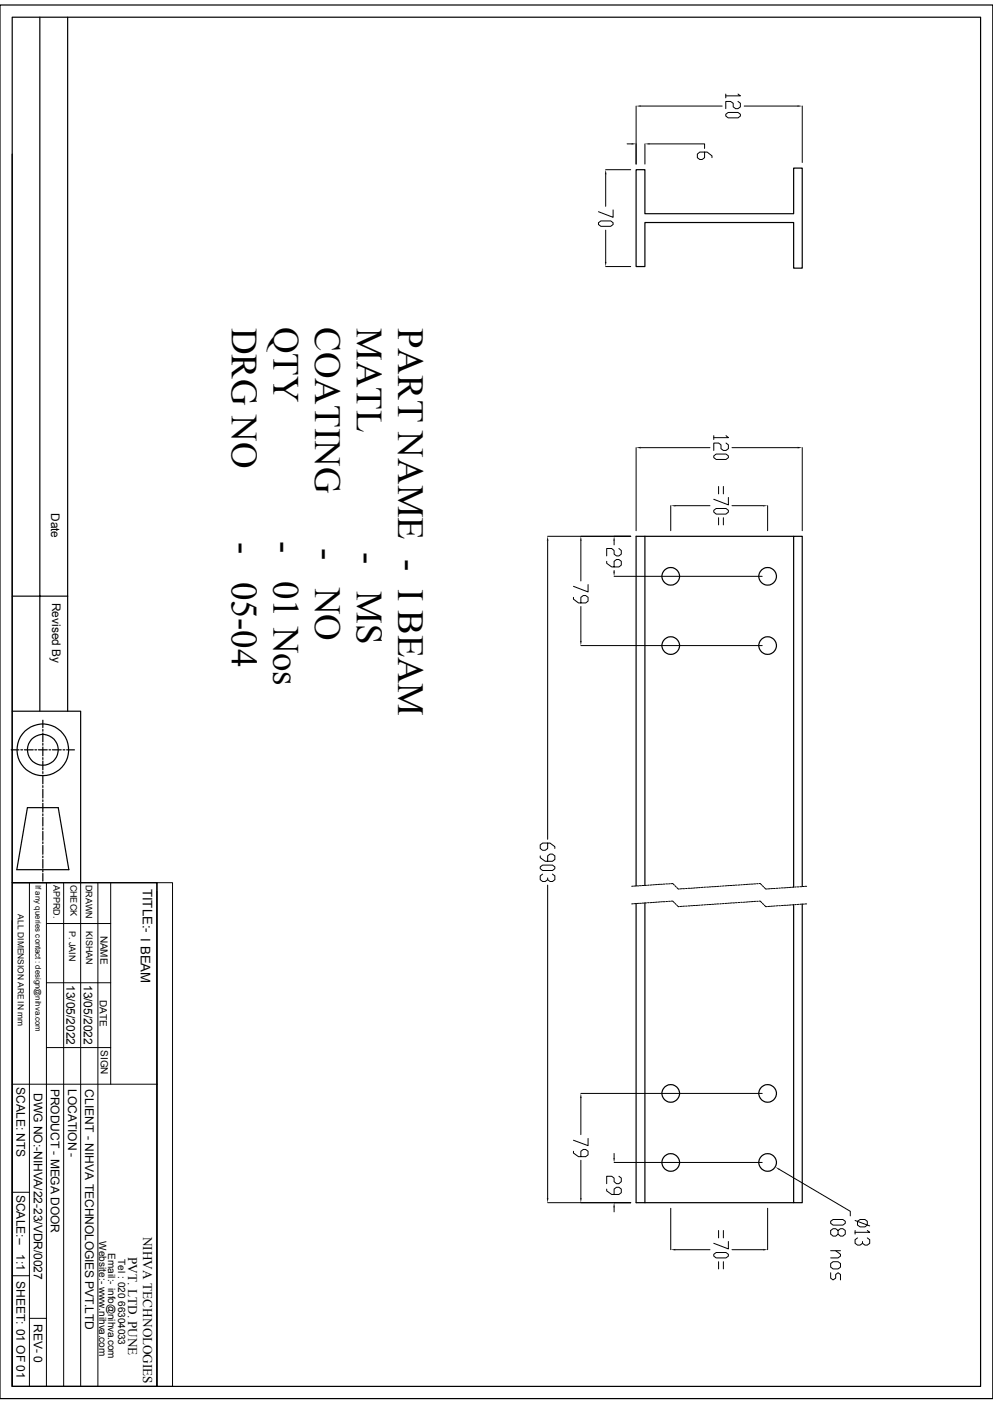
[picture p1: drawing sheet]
<svg xmlns="http://www.w3.org/2000/svg" width="210mm" height="297mm" viewBox="0 0 210 297" stroke-linecap="round" stroke-linejoin="round" font-family="sans-serif">
<g fill="none" stroke="#000" stroke-width=".25">
<path d="M0 1.1h210v294.8h-210zM2.6 3.6h204.8v289.7h-204.8zM8.4 3.6v146.9M14.3 3.6v146.9M2.6 32.6v117.9h14.5v36.2M134.5 35.9h1.9v9.3h31.5v-9.6h1.8v21.1h-1.8v-9.6h-31.5v9.3h-1.9zM136.4 113.5h31.5M2.6 126.1h11.7M2.4 158.6h1.6M2.6 150.5v36.2M4.4 158.6h.4M5.2 158.6h1.8"/>
<path d="M7.4 158.6h.3M8.1 158.6h1.9M9.1 152.4v1.5M9.1 154.3v.4M9.1 155.1v1.8M9.1 157.3v.3M9.1 158v1.9M10.4 158.6h.3M11.1 158.6h1.9M13.3 158.6h.4M14.1 158.6h1.6M5.8 170.9h6.5l2.3 13.1h-11z"/>
<path d="M9.1 160.3v.4M9.1 161v1.9M9.1 163.2v.4M9.1 164v1.8M9.1 166.2v.4M9.1 167v1.8M9.1 169.2v.3M9.1 169.9v1.9M9.1 172.2v.4M9.1 172.9v1.9M9.1 175.1v.4M9.1 175.9v1.9"/>
<path d="M9.1 178.1v.4M9.1 178.9v1.8M2.6 186.7h30.6v106.6h-30.6zM2.6 194.8v98.5M9.1 184.8v1.6M9.1 181.1v.3M9.1 181.8v1.9M9.1 184.1v.3M136.4 191v63.4h-1.9v-63.3M136.4 187.3v-73.8h-1.9v73.9M169.7 191.3v63.1h-1.8v-63M169.7 187.5v-74h-1.8v74.2"/>
<path d="M136.4 254.4h31.5"/>
<circle cx="141.9" cy="136.6" r="1.86"/>
<circle cx="141.9" cy="121.9" r="1.86"/>
<circle cx="162.4" cy="136.6" r="1.86"/>
<circle cx="162.4" cy="121.9" r="1.86"/>
<circle cx="9.1" cy="158.6" r="5.5"/>
<circle cx="9.1" cy="158.6" r="3.3"/>
<circle cx="141.9" cy="231.3" r="1.86"/>
<circle cx="162.4" cy="231.3" r="1.86"/>
<circle cx="141.9" cy="245.9" r="1.86"/>
<circle cx="162.4" cy="245.9" r="1.86"/>
</g>
<g fill="none" stroke="#000" stroke-width=".21">
<path d="M153.5 19.9v.8M156.1 19.9l.5 .4h-3.1M128.1 35.9h5.3M128.1 36.9v6.7M132.6 30.4h1M134.5 22.4v12.3M135.5 22.4h17.2M136.4 30.4v4.3M137.4 30.4h11.6v1M149 32.2v1.2l-.5 .3h-.5l-.5-.3v-.8l.5-.4h1.6l1 .8v.4M153.5 24.2l.5-.4h2.1l.5 .4v.4l-.5 .3h-2.1l-.5-.3zM156.1 21.5l.5 .3v.8l-.5 .4h-.5l-.5-.4v-.8l-.6-.3h-1v1.5"/>
<path d="M157.4 22.4h11.3M169.7 22.4v12M126.6 47.1l.5-.4h2.1l.5 .4v.4l-.5 .4h-2.1l-.5-.4zM128.1 56.4h5.3M128.1 48.7v6.7M129.7 44.4v1.6l-3.1-1.2M134.5 94.7v17.6M135.5 94.7h14.7M151 96.4l.5-.3h2l.6 .3v.4l-.6 .4h-2l-.5-.4zM151 92.2v.8M153.5 93.7l.6 .4v.8l-.6 .4h-.5l-.5-.4v-.8l-.5-.4h-1v1.6M153.5 92.2l.6 .4h-3.1"/>
<path d="M154.8 94.7h13.9M169.7 94.7v17.6M115.8 113.5h17.6M115.8 114.4v63.1M122.9 114.4v8.5M128.3 118.7v.5l1.1 .7h1.5l.5-.4v-.8l-.5-.3h-.5l-.5 .3v1.2M129.9 114.4v.9M130.9 116l.5 .5v.7l-.5 .4h-.5l-.5-.4v-.7l-.5-.5h-1.1v1.6M141.9 107v5.3M142.8 107h7.4M151 108l.5-.4h2l.6 .4v.3l-.6 .5h-2l-.5-.5zM152 109.5v1.5"/>
<path d="M152 102.9v1.6M153 102.9v1.6M153 109.5v1.5M154.1 105.2v1.6l-3.1-1.2M154.8 107h6.6M162.3 107v5.3M121.3 126.4v.3l1 .9h1.6l.5-.4v-.8l-.5-.4h-.5l-.5 .4v1.2M122.9 136.6h38.3M122.9 128.3v7.3M124.4 123.7v1.5l-3.1-1.2M129.9 121.9h31.3M129.9 120.7v.2"/>
<path d="M115.8 178.4v1.1l-.5 .4h-.5l-.5-.4v-.8l.5-.3h1.5l1 .7v.4M2.6 186.7h30.6M6.2 186.7v106.6M9.8 195.4h13.6M9.8 186.7v106.6M13.5 186.7v106.6M17.1 186.7v106.6M20.7 186.7v106.6M23.4 186.7v42.7M33.2 186.7h3.3v106.6h-3.3zM33.2 188.6v104.7M114.3 183.4l.5-.4h2l.5 .4v.4l-.5 .3h-2l-.5-.3z"/>
<path d="M114.3 181.1v.3l1 .8h1.5l.5-.4v-.7l-.5-.4h-.5l-.5 .4v1.1M114.8 184.9l-.5 .4v.8l.5 .4h.5l.5-.4M115.8 187.2v66.2M116.8 184.9l.5 .4v.8l-.5 .4h-.5l-.5-.4v-.4M134 191.2h-.4M134 187.5h-.4M134.5 191.1l-.3 .1M134.5 187.4l-.3 .1M134.7 187.4h.4M135.1 191.1h-.4M135.3 187.4h.3M135.3 191.1h.3"/>
<path d="M135.8 187.3h.4M135.8 191.1h.4M136.4 191h.3M136.7 187.3h-.3M136.9 191h.4M137.3 187.2l-.4 .1M137.9 190.9l-.4 .1M137.9 187.2h-.4M138.4 190.9h-.4M138.4 187.2h-.4M139 190.8l-.4 .1M139 187.1l-.4 .1"/>
<path d="M139.5 190.8h-.4M139.5 187.1h-.4M139.7 187.1h.4M140.1 190.8h-.4M140.3 187h.3M140.3 190.8h.3M140.8 187h.4M140.8 190.7h.4M141.4 190.7h.4M141.8 186.9l-.4 .1M141.9 186.9h.4l.3 .3M141.9 190.6h.4l.3 .4"/>
<path d="M142.7 187.4l.3 .2M142.7 191.1l.3 .2M143.1 187.7l.4 .4 .2-.1M143.1 191.5l.4 .3h.2M144.2 188h-.4M144.2 191.7l-.4 .1M144.4 188h.4M144.8 191.7h-.4M145 188h.3M145 191.7h.3M145.5 187.9h.4M145.5 191.6h.4"/>
<path d="M146.1 191.6h.4M146.5 187.9h-.4M146.6 191.6h.4M147 187.8l-.4 .1M147.6 187.8h-.4M147.6 191.5l-.4 .1M148.1 187.7l-.4 .1M148.1 191.5h-.4M148.7 187.7h-.4M148.7 191.4l-.4 .1M149.2 187.7h-.3M149.2 191.4h-.3"/>
<path d="M149.4 187.7h.4M149.8 191.3l-.4 .1M150 187.6h.4M150 191.3h.4M150.5 187.6h.4M150.5 191.3h.4M151.1 191.3h.4M151.5 187.5l-.4 .1M151.6 191.2h.4M152 187.5h-.4M152.6 187.5h-.4M152.6 191.2h-.4"/>
<path d="M153.1 187.4l-.3 .1M153.1 191.1l-.3 .1M153.7 187.4h-.4M153.7 191.1h-.4M154.3 187.3l-.4 .1M154.3 191.1h-.4M154.4 187.3h.4M154.8 191l-.4 .1M155 187.3h.4M155 191h.4M155.5 187.2h.4M155.5 191h.4"/>
<path d="M156.1 190.9h.4M156.5 187.2h-.4M156.7 190.9h.3M157 187.2h-.3M157.6 187.1l-.4 .1M157.6 190.8l-.4 .1M158.2 187.1h-.4M158.2 190.8h-.4M158.7 187l-.4 .1M158.7 190.8h-.4M158.9 187h.4M159.3 190.7l-.4 .1"/>
<path d="M159.4 187h.4M159.8 190.7h-.4M160 186.9h.4M160 190.7h.4M160.6 186.9h.2l.3 .3M160.6 190.6h.2l.3 .4M161.2 187.4l.3 .2M161.2 191.1l.3 .2M161.6 187.7l.4 .4 .3-.1M161.6 191.5l.4 .3h.3M162.9 188h-.4M162.9 191.7l-.4 .1"/>
<path d="M163.4 188h-.4M163.4 191.7h-.4M163.6 188h.4M164 191.6l-.4 .1M164.2 187.9h.3M164.5 191.6h-.3M164.7 187.9h.4M164.7 191.6h.4M165.3 187.8h.4M165.3 191.6h.4M165.8 191.5h.4M166.2 187.8h-.4"/>
<path d="M166.8 187.7l-.4 .1M166.8 191.5h-.4M167.3 187.7h-.4M167.3 191.4l-.4 .1M167.9 187.7h-.4M167.9 191.4h-.4M168.4 187.6l-.3 .1M168.4 191.3l-.3 .1M168.6 187.6h.4M169 191.3h-.4M169.2 187.6h.3M169.5 191.3h-.3"/>
<path d="M169.7 187.5h.4M169.7 191.3h.4M170.3 187.5h.3M170.3 191.2h.3M9.8 207.9h13.6M2.6 229.4h30.6M9.8 221.6h13.6M122.9 232.3v7.7M122.9 231.3h38.3M2.6 252.2h3.6M115.8 254.4h17.6M121.3 243.5v.4l1 .8h1.6l.5-.4v-.8l-.5-.3h-.5l-.5 .3v1.2"/>
<path d="M122.9 245.4v8M124.4 240.8v1.6l-3.1-1.2M128.3 251.5v.4l1.1 .8h1.5l.5-.4v-.8l-.5-.3h-.5l-.5 .3v1.2M129.9 244v1M129.9 255.4v1M129.9 245.9h31.3M130.9 248.8l.5 .4v.8l-.5 .4h-.5l-.5-.4v-.8l-.5-.4h-1.1v1.6M141.9 255.6v8.8M162.3 255.6v8.8M164.8 247.4l15 8.8v1M175.7 258.4l.5-.4h2.1l.5 .4v.4l-.5 .4h-2.1l-.5-.4zM180.8 258.2l3.1 1.1"/>
<path d="M181.4 258.4l.5-.4h1l.5 .4v.8l-.5 .3h-1l-.5-.3zM2.6 269.9h3.6M6.2 278.9h3.6M142.8 264.4h7.4M151 265.3l.5-.3h2l.6 .3v.4l-.6 .4h-2l-.5-.4zM152 266.9v1.5M152 260.3v1.6M153 260.3v1.6M153 266.9v1.5M154.1 262.6v1.6l-3.1-1.2M154.8 264.4h6.6M175.7 267.3l.5-.4h1l.6 .4v.8l-.6 .3h-1l-.5-.3z"/>
<path d="M175.7 269.2v1.2l.5 .4 .5-.4v-.8l.5-.4 .6 .4v1.2M175.7 264.6h2.1M176.7 264.6l1.1 .7v.4l-.6 .4h-1.5M177.2 260.3l.6-.4h.5l.5 .4v.8l-.5 .4h-.5l-.6-.4v-.8l-.5-.4h-.5l-.5 .4v.8l.5 .4h.5l.5-.4M180.8 260.3v.8M181.4 261.9l-.6 .4v.7l.6 .4h.5l.5-.4M183.4 260.3l.5 .4h-3.1M183.4 261.9l.5 .4v.7l-.5 .4h-.5l-.5-.4v-.4"/>
</g>
<g fill="#000">
<path d="M128.1 35.9l.2 1h-.4zM133.6 30.3l.9 .1-.9 .2zM134.5 22.4l1-.1v.3zM136.4 30.4l1-.1v.3zM168.7 22.3l1 .1-1 .2zM127.9 55.4h.4l-.2 1zM134.5 94.7l1-.2v.4zM168.7 94.5l1 .2-1 .2zM115.8 113.5l.2 .9h-.3zM122.9 113.5l.1 .9h-.3zM129.9 113.5l.1 .9h-.3zM141.9 107l.9-.2v.3z"/>
<path d="M161.4 106.8l.9 .2-.9 .1zM122.7 135.6h.3l-.1 1zM129.7 120.9h.3l-.1 1zM122.9 231.3l.1 1h-.3zM115.7 253.4h.3l-.2 1zM122.7 253.4h.3l-.1 1zM129.7 245h.3l-.1 .9zM129.9 254.4l.1 1h-.3zM164 246.9l.9 .4-.1 .2zM141.9 264.4l.9-.2v.3zM161.4 264.2l.9 .2-.9 .1z"/>
</g>
<g font-size="7.8">
<text x="49.1" y="69.3" transform="rotate(90 49.1 69.3)">DRG NO</text>
<text x="57.9" y="69.2" transform="rotate(90 57.9 69.2)">QTY</text>
<text x="66.6" y="69.2" transform="rotate(90 66.6 69.2)">COATING</text>
<text x="75.4" y="69.3" transform="rotate(90 75.4 69.3)">MATL</text>
<text x="84.2" y="69.3" transform="rotate(90 84.2 69.3)">PART NAME - I BEAM</text>
<text x="49.1" y="114.6" transform="rotate(90 49.1 114.6)">-</text>
<text x="57.9" y="114.4" transform="rotate(90 57.9 114.4)">-</text>
<text x="66.6" y="116" transform="rotate(90 66.6 116)">-</text>
<text x="75.4" y="116.8" transform="rotate(90 75.4 116.8)">-</text>
<text x="49.1" y="123.1" transform="rotate(90 49.1 123.1)">05-04</text>
<text x="57.9" y="122.9" transform="rotate(90 57.9 122.9)">01 Nos</text>
<text x="66.6" y="124.3" transform="rotate(90 66.6 124.3)">NO</text>
<text x="75.4" y="125.1" transform="rotate(90 75.4 125.1)">MS</text>
</g>
<g font-size="2.8">
<text x="30.2" y="188" transform="rotate(90 30.2 188)">TITLE:- I BEAM</text>
<text x="30.3" y="261.6" transform="rotate(90 30.3 261.6)">NIHVA TECHNOLOGIES</text>
<text x="27.1" y="265.9" transform="rotate(90 27.1 265.9)">PVT. LTD. PUNE</text>
</g>
<g font-size="2.5">
<text x="10.8" y="108.5" transform="rotate(90 10.8 108.5)">Date</text>
<text x="11" y="127.5" transform="rotate(90 11 127.5)">Revised By</text>
<text x="14.1" y="208.4" transform="rotate(90 14.1 208.4)">13/05/2022</text>
<text x="17.7" y="208.3" transform="rotate(90 17.7 208.3)">13/05/2022</text>
<text x="3.5" y="230" transform="rotate(90 3.5 230)">SCALE: NTS</text>
<text x="7.2" y="231.2" transform="rotate(90 7.2 231.2)">DWG NO:-NIHVA/22-23/VDR/0027</text>
<text x="10.8" y="230.3" transform="rotate(90 10.8 230.3)">PRODUCT - MEGA DOOR</text>
<text x="14.4" y="230.3" transform="rotate(90 14.4 230.3)">LOCATION -</text>
<text x="18" y="230.4" transform="rotate(90 18 230.4)">CLIENT - NIHVA TECHNOLOGIES PVT.LTD</text>
<text x="3.5" y="252.7" transform="rotate(90 3.5 252.7)">SCALE:--</text>
<text x="3.5" y="265.3" transform="rotate(90 3.5 265.3)">1:1</text>
<text x="3.5" y="271" transform="rotate(90 3.5 271)">SHEET: 01 OF 01</text>
<text x="7.2" y="280" transform="rotate(90 7.2 280)">REV- 0</text>
</g>
<g font-size="2.1">
<text x="21.3" y="197.9" transform="rotate(90 21.3 197.9)">NAME</text>
<text x="21.1" y="211.5" transform="rotate(90 21.1 211.5)">DATE</text>
<text x="21.3" y="222.1" transform="rotate(90 21.3 222.1)">SIGN</text>
<text x="21" y="262.6" transform="rotate(90 21 262.6)">Website:- www.nihva.com</text>
<text x="22.9" y="265" transform="rotate(90 22.9 265)">Email:- info@nihva.com</text>
<text x="25" y="266.3" transform="rotate(90 25 266.3)">Tel : 020 66304033</text>
</g>
<g font-size="1.9">
<text x="11.3" y="187.2" transform="rotate(90 11.3 187.2)">APPRD.</text>
<text x="14.9" y="187.1" transform="rotate(90 14.9 187.1)">CHECK</text>
<text x="18.1" y="187.2" transform="rotate(90 18.1 187.2)">DRAWN</text>
<text x="14.6" y="196.9" transform="rotate(90 14.6 196.9)">P. JAIN</text>
<text x="18.2" y="197" transform="rotate(90 18.2 197)">KISHAN</text>
</g>
<text font-size="1.8" x="3.8" y="193.4" transform="rotate(90 3.8 193.4)">ALL DIMENSION ARE IN mm</text>
<text font-size="1.7" x="7.5" y="187.2" transform="rotate(90 7.5 187.2)">If any queries contact : design@nihva.com</text>
</svg>
